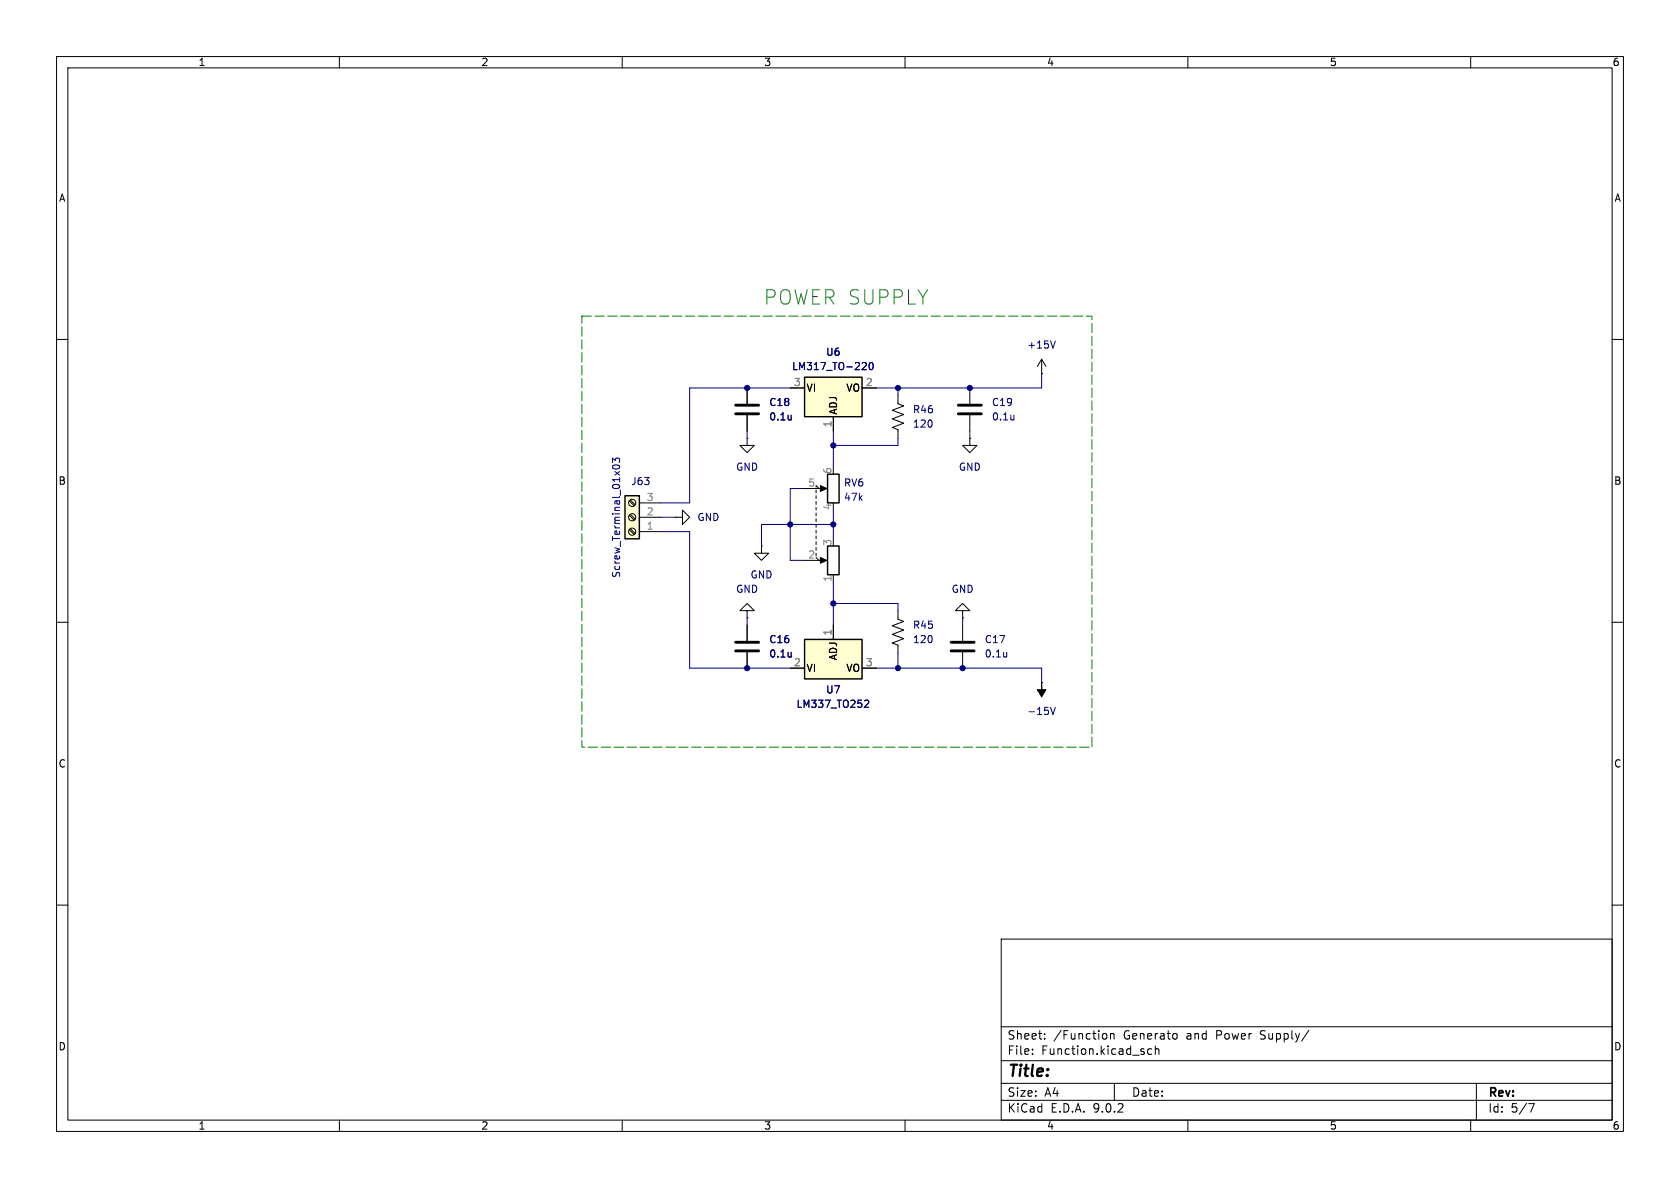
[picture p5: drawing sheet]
<svg xmlns="http://www.w3.org/2000/svg" width="297mm" height="210mm" viewBox="0 0 297 210" stroke-linecap="round" stroke-linejoin="round" font-family="sans-serif">
<g fill="none" stroke="#000" stroke-width=".18">
<path d="M10 10h277v190h-277zM12 12h273v186h-273zM60 10v2M110 10v2M160 10v2M210 10v2M260 10v2M10 60h2M132.1 77.5v1.2h1.2l-1.2 1.3-1.3-1.3h1.3M132.1 77.5h.1M132.1 68.6v2.8M132.1 73.4v2.8"/>
<path d="M285 60h2M134.6 96.5v1.3h1.3l-1.3 1.3-1.3-1.3h1.3M134.6 96.5h.1M142.2 99.1h3.6M142.2 86.4h3.6M144.3 86.1v-.2l.5 .5M144.3 98.6l.5 .5M144.3 86.6v.5M144.3 87.6v.5M144.3 88.6v.6M144.3 89.7v.5M144.3 90.7v.5"/>
<path d="M144.3 91.7v.5M144.3 92.7v.5M144.3 93.7v.5M144.3 94.7v.6M144.3 95.8v.5M144.3 96.8v.5M10 110h2M132.1 108h1.2l-1.2-1.3-1.3 1.3h1.3v1.2M132.1 109.2h.1M147.3 101.6v1.3M285 110h2M184.1 120.7h.1"/>
<path d="M10 160h2M177 166h108v32h-108zM285 160h2M60 198v2M110 198v2M160 198v2M177 194.5h108M177 191.5h108M177 187.5h108M177 181.5h108M182.5 186.3v.1M182.5 185.5v.1"/>
<path d="M184.7 183.6v.1M184.7 182.8v.1M195.4 182.7l.3 .3v.4l-.3 .3M196.3 182.8l.2-.1 .4 .1 .1 .9M196.3 182.7v1M197 191.5v3M203.6 185.5l-.4-.1-.3 .3v.4l.1 .2h.6M204.2 185.5l.3-.1 .3 .1 .1 .9M204.2 184.9v1.5M208 182.8v.8M210 198v2M231.4 182.1l-1.3 2"/>
<path d="M260 198v2M261 191.5v6.5M270.2 195.1h1l-.6 1.5"/>
</g>
<path d="M145 98.6l1.2 .5-1.2 .5zM145 85.9l1.2 .5-1.2 .5zM184.1 120.7v1.2h.8l-.8 1.3-.7-1.3h.7z" fill="#000" stroke="#000" stroke-width=".18"/>
<path d="M139.9 73.4v.8M139.9 74.1l-.1 .1M185.7 125l.4 1.3 .5-1.3" fill="none" stroke="#000084" stroke-width=".18"/>
<path d="M146.3 96.5h2v5.1h-2zM146.3 83.8h2v5.1h-2z" fill="none" stroke="#000" stroke-width=".25"/>
<path d="M130 71.6h4.1M130 73.2h4.1" fill="none" stroke="#000" stroke-width=".51"/>
<path d="M142.2 66.7h10.2v7h-10.2z" fill="#fffed0"/>
<path d="M142.2 66.7h10.2v7h-10.2z" fill="none" stroke="#000" stroke-width=".25"/>
<g fill="none" stroke="#000" stroke-width=".18">
<path d="M139.7 68.6h2.5M147.3 73.7v2.5M152.4 68.6h2.5M158.7 69.9v1.5l1.1 .4-2.1 .7 2.1 .8-2.1 .7 2.1 .8-2.1 .8 1 .3v1.6M171.4 77.5v1.2h1.3l-1.3 1.3-1.2-1.3h1.2M171.4 77.5h.1M171.4 68.6v2.8M171.4 73.4v2.8M184.1 66h.1M184.1 63.5l-.7 1.3M184.1 63.5l.8 1.3M184.1 63.5v2.5"/>
<path d="M119.4 91.4h1.2v-1.2l1.3 1.2-1.3 1.3v-1.3M119.4 91.4h.1M158.7 108v1.5l1.1 .4-2.1 .7 2.1 .8-2.1 .7 2.1 .8-2.1 .8 1 .3v1.6M170.2 108h1.2l-1.2-1.3-1.3 1.3h1.3v1.2M170.2 109.2h.1M170.2 110.5v2.8M170.2 115.3v2.8"/>
</g>
<path d="M152.6 64.1h.4l.2 .3-.8 .9h.8M153.8 64.2l.1-.1a.68 .68 0 0 1 .5 .6 .68 .68 0 0 1-.5 .6l-.1-.1-.2-.3zM179.2 73.4v.8M179.2 74.1v.1M186.6 60.3l-.5 1.2M178 115.3v.8M178 116l-.1 .1" fill="none" stroke="#000084" stroke-width=".18"/>
<path d="M169.4 71.6h4.1M169.4 73.2h4.1M168.1 113.5h4.1M168.1 115.1h4.1" fill="none" stroke="#000" stroke-width=".51"/>
<path d="M142.2 113h10.2v7h-10.2z" fill="#fffed0"/>
<path d="M142.2 113h10.2v7h-10.2z" fill="none" stroke="#000" stroke-width=".25"/>
<path d="M139.7 118.1h2.5M147.3 110.5v2.5M152.4 118.1h2.5" fill="none" stroke="#000" stroke-width=".18"/>
<path d="M153 123.8h.5l.1 .3-.8 .9h.8" fill="none" stroke="#000084" stroke-width=".18"/>
<path d="M110.5 87.6h2.5v7.7h-2.5z" fill="#fffed0"/>
<path d="M110.5 87.6h2.5v7.7h-2.5z" fill="none" stroke="#000" stroke-width=".25"/>
<g fill="none" stroke="#000" stroke-width=".18">
<path d="M132.1 68.6v2.8M132.1 73.4v2.8M139.7 68.6h2.5M147.3 73.7v2.5M152.4 68.6h2.5M111.3 93.6l.8 .9M111.3 91.1l.8 .8M111.3 88.6l.8 .8M111.4 93.5l.9 .8M111.4 90.9l.9 .9M111.4 88.4l.9 .8M113 94h3.8"/>
<path d="M113 91.4h3.8M113 88.9h3.8M132.1 110.5v2.8M132.1 115.3v2.8M139.7 118.1h2.5M147.3 110.5v2.5M152.4 118.1h2.5"/>
<circle cx="111.8" cy="88.9" r=".63"/>
<circle cx="111.8" cy="94" r=".63"/>
<circle cx="111.8" cy="91.4" r=".63"/>
</g>
<path d="M139.9 73.4v.8M139.9 74.1l-.1 .1M152.6 64.1h.4l.2 .3-.8 .9h.8M153.8 64.2l.1-.1a.68 .68 0 0 1 .5 .6 .68 .68 0 0 1-.5 .6l-.1-.1-.2-.3zM108.3 81.8v-.8l.5 .4 .1-.4h.5l.1 .2-.1 .6M108.3 82.4a.75 .75 0 0 1 1.2 .2 .72 .72 0 0 1-1.2-.1zM139.9 115.3v.8M153 123.8h.5l.1 .3-.8 .9h.8" fill="none" stroke="#000084" stroke-width=".18"/>
<path d="M130 113.5h4.1M130 115.1h4.1" fill="none" stroke="#000" stroke-width=".51"/>
<g fill="none" stroke="#000080" stroke-width=".18">
<path d="M132.1 76.2v1.3M139.7 68.6h-17.8v20.3h-5.1M147.3 76.2v6.4M158.7 77.5v1.2h-11.4M158.7 68.6v1.3M171.4 76.2v1.3M184.1 66v2.6h-29.2M116.8 94h5.1v24.1h17.8M116.8 91.4h2.6M142.2 86.4h-2.5v12.7h2.5M147.3 90.2v5.1M147.3 92.7h-12.7v3.8"/>
<path d="M132.1 109.2v1.3M147.3 102.9v7.6M147.3 106.7h11.4v1.3M154.9 118.1h29.2v2.6M158.7 115.6v2.5M170.2 109.2v1.3"/>
</g>
<path d="M102.9 55.9h90.1v76.2h-90.1z" fill="none" stroke="#008000" stroke-width=".18" stroke-dasharray="1.7 .6"/>
<g fill="#000080" stroke="#000080" stroke-width=".18">
<circle cx="170.2" cy="118.1" r=".46"/>
<circle cx="132.1" cy="118.1" r=".46"/>
<circle cx="147.3" cy="106.7" r=".46"/>
<circle cx="158.7" cy="118.1" r=".46"/>
<circle cx="171.4" cy="68.6" r=".46"/>
<circle cx="147.3" cy="92.7" r=".46"/>
<circle cx="147.3" cy="78.7" r=".46"/>
<circle cx="139.7" cy="92.7" r=".46"/>
<circle cx="158.7" cy="68.6" r=".46"/>
<circle cx="132.1" cy="68.6" r=".46"/>
</g>
<text font-size="3.5" fill="#008000" x="135" y="54.1">POWER SUPPLY</text>
<text font-size="2.8" x="178" y="190.9">Title:</text>
<g font-size="2.1">
<text x="178" y="184">Sheet:</text>
<text x="186.2" y="184">/Function</text>
<text x="198.7" y="184">Generato</text>
<text x="209.9" y="184">and</text>
<text x="215.3" y="184">Power</text>
<text x="223.2" y="184">Supply/</text>
<text x="178" y="186.7">File:</text>
<text x="184.1" y="186.7">Function.kicad_sch</text>
<text x="178" y="196.9">KiCad</text>
<text x="178" y="194.1">Size:</text>
<text x="184.7" y="194.1">A4</text>
<text x="185.7" y="196.9">E.D.A.</text>
<text x="193.3" y="196.9">9.0.2</text>
<text x="200" y="194.1">Date:</text>
<text x="263" y="194.3">Rev:</text>
<text x="263" y="196.9">Id:</text>
<text x="267.1" y="196.9">5/7</text>
</g>
<g font-size="1.8">
<text x="35" y="11.9">1</text>
<text x="85" y="11.9">2</text>
<text x="135" y="11.9">3</text>
<text x="185" y="11.9">4</text>
<text x="235" y="11.9">5</text>
<text x="285" y="11.9">6</text>
<text x="10.3" y="35.9">A</text>
<text x="285.3" y="35.9">A</text>
<text x="142.5" y="69.4">VI</text>
<text x="149.5" y="69.4">VO</text>
<text x="148.2" y="73.4" transform="rotate(-90 148.2 73.4)">ADJ</text>
<text x="10.3" y="85.9">B</text>
<text x="285.3" y="85.9">B</text>
<text x="142.5" y="119">VI</text>
<text x="148.2" y="116.8" transform="rotate(-90 148.2 116.8)">ADJ</text>
<text x="149.5" y="119">VO</text>
<text x="10.3" y="135.9">C</text>
<text x="285.3" y="135.9">C</text>
<text x="10.3" y="185.9">D</text>
<text x="285.3" y="185.9">D</text>
<text x="35" y="199.9">1</text>
<text x="85" y="199.9">2</text>
<text x="135" y="199.9">3</text>
<text x="185" y="199.9">4</text>
<text x="235" y="199.9">5</text>
<text x="285" y="199.9">6</text>
</g>
<g font-size="1.8" fill="#000084">
<text x="139.9" y="65.6">LM317_TO-220</text>
<text x="181.5" y="61.8">+15V</text>
<text x="135.9" y="74.5">0.1u</text>
<text x="161.3" y="75.8">120</text>
<text x="175.3" y="74.5">0.1u</text>
<text x="130" y="83.4">GND</text>
<text x="169.4" y="83.4">GND</text>
<text x="149.1" y="88.7">47k</text>
<text x="123.2" y="92.3">GND</text>
<text x="109.8" y="102.2" transform="rotate(-90 109.8 102.2)">Screw_Terminal_01x03</text>
<text x="130" y="105">GND</text>
<text x="132.6" y="102.5">GND</text>
<text x="168.1" y="105">GND</text>
<text x="161.3" y="113.9">120</text>
<text x="135.9" y="116.4">0.1u</text>
<text x="174" y="116.4">0.1u</text>
<text x="140.7" y="125.3">LM337_TO252</text>
<text x="181.5" y="126.6">-15V</text>
</g>
<g font-size="1.8" fill="#000080">
<text x="145.9" y="63.1">U6</text>
<text x="135.9" y="72">C18</text>
<text x="175.3" y="72">C19</text>
<text x="161.3" y="73.3">R46</text>
<text x="111.5" y="86">J63</text>
<text x="149.1" y="86.2">RV6</text>
<text x="135.9" y="113.9">C16</text>
<text x="161.3" y="111.4">R45</text>
<text x="174" y="113.9">C17</text>
<text x="145.9" y="122.8">U7</text>
</g>
<g font-size="1.8" fill="#808080">
<text x="140.3" y="68.3">3</text>
<text x="153" y="68.3">2</text>
<text x="147.1" y="75.6" transform="rotate(-90 147.1 75.6)">1</text>
<text x="147.1" y="83.9" transform="rotate(-90 147.1 83.9)">6</text>
<text x="114.2" y="88.6">3</text>
<text x="142.8" y="86.1">5</text>
<text x="114.2" y="93.7">1</text>
<text x="114.2" y="91.2">2</text>
<text x="147.1" y="90.2" transform="rotate(-90 147.1 90.2)">4</text>
<text x="142.8" y="98.8">2</text>
<text x="147.1" y="96.6" transform="rotate(-90 147.1 96.6)">3</text>
<text x="147.1" y="102.9" transform="rotate(-90 147.1 102.9)">1</text>
<text x="147.1" y="112.5" transform="rotate(-90 147.1 112.5)">1</text>
<text x="140.3" y="117.9">2</text>
<text x="153" y="117.9">3</text>
</g>
</svg>
